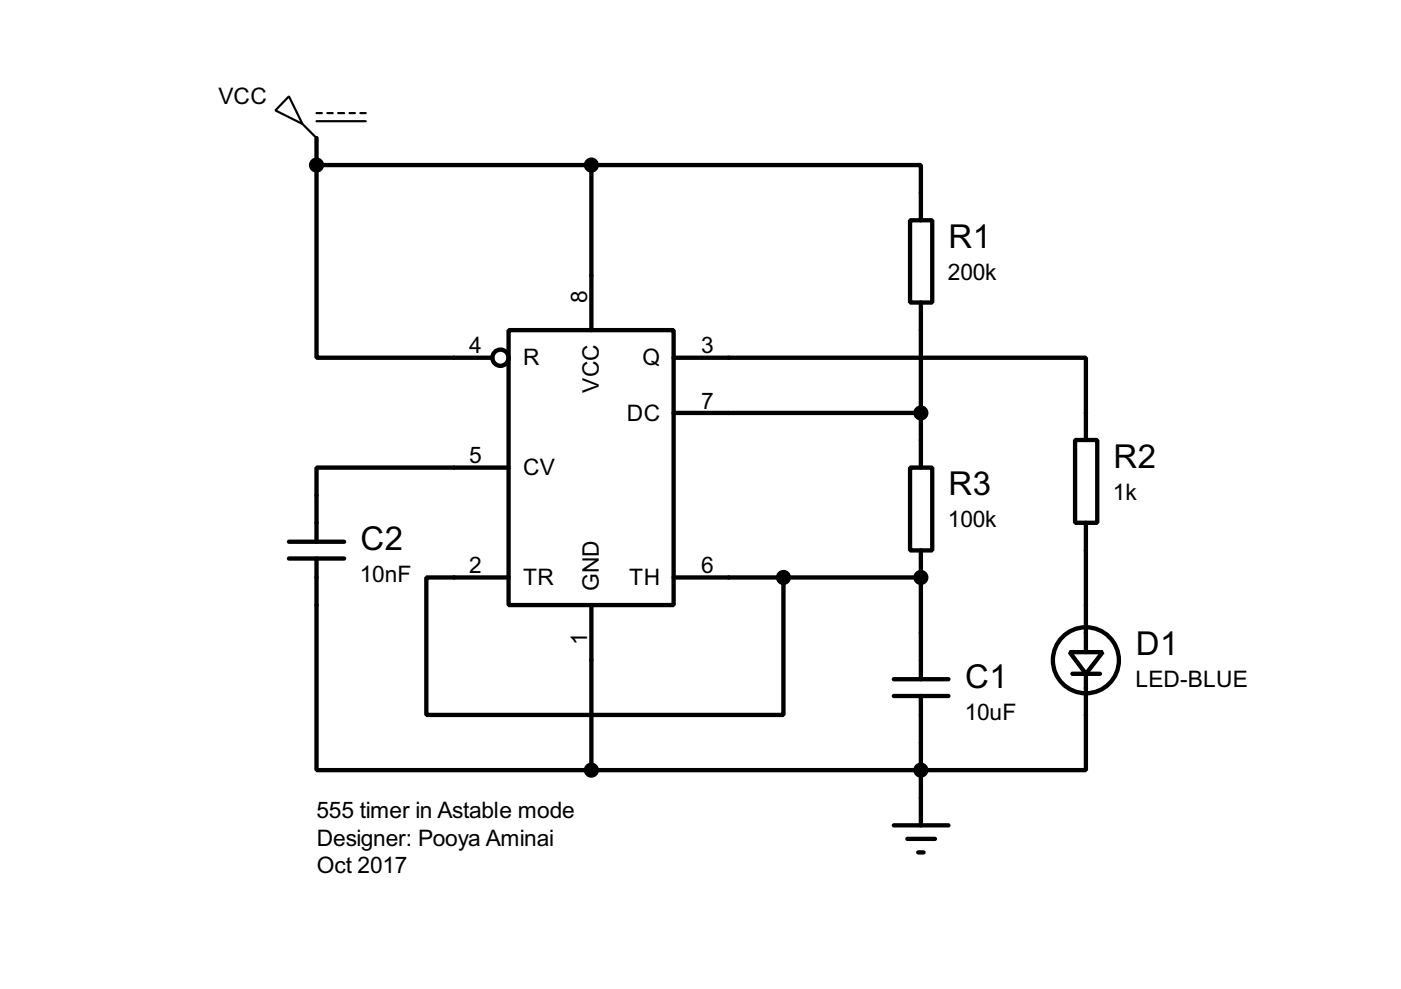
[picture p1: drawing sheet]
<svg xmlns="http://www.w3.org/2000/svg" width="129mm" height="91mm" viewBox="0 0 129 91" stroke-linecap="round" stroke-linejoin="round" font-family="sans-serif">
<g fill="none" stroke="#000" stroke-width=".4">
<path d="M29.3 15.3v17.8h16.2M29.3 12.8v2.5M29.3 15.3h25.4M54.7 15.3h30.4v5.1M54.7 15.3v15.2M47 30.5h15.3v25.4h-15.3zM62.3 33.1h38.1v7.6M62.3 38.2h22.8M84.1 20.4h2.1v7.6h-2.1zM85.1 28v15.2M26.7 50.1h5.1M26.7 51.6h5.1"/>
<path d="M29.3 51.6v19.6h25.4M47 43.2h-17.7v6.9M47 53.4h-7.6v12.7h33v-12.7M54.7 55.9v15.3M62.3 53.4h22.8M84.1 43.2h2.1v7.7h-2.1zM85.1 50.9v11.9M99.4 40.7h2v7.6h-2zM100.4 48.3v12M82.6 76.3h5.1M82.6 62.8h5.1M82.6 64.3h5.1"/>
<path d="M83.9 77.5h2.5M84.9 78.8h.5M85.1 64.3v12M98.9 60.3h3l-1.5 2zM99.1 62.3h2.6M100.4 62.3v8.9h-45.7"/>
<circle cx="46.2" cy="33.1" r=".75"/>
<circle cx="100.3" cy="61" r="3.1"/>
</g>
<circle cx="85.1" cy="53.4" r=".2" fill="#000"/>
<path d="M26.7 8.9l1.3 2.6-2.5-1.3zM28 11.5l1.3 1.3M29.3 10.5h.5M29.3 11.2h4.5M30.3 10.5h.5M31.3 10.5h.5M32.3 10.5h.5M33.3 10.5h.5" fill="none" stroke="#000" stroke-width=".2"/>
<g fill="#000" stroke="#000" stroke-width=".4">
<circle cx="29.2" cy="15.3" r=".5"/>
<circle cx="54.6" cy="15.3" r=".5"/>
<circle cx="85.1" cy="38.2" r=".5"/>
<circle cx="72.4" cy="53.4" r=".5"/>
<circle cx="85.1" cy="53.4" r=".5"/>
<circle cx="54.6" cy="71.2" r=".5"/>
<circle cx="85.1" cy="71.2" r=".5"/>
</g>
<g font-size="3.4">
<text x="87.7" y="22.9">R1</text>
<text x="87.7" y="45.8">R3</text>
<text x="102.9" y="43.2">R2</text>
<text x="33.3" y="50.9">C2</text>
<text x="89.2" y="63.6">C1</text>
<text x="105" y="60.5">D1</text>
</g>
<g font-size="2.4">
<text x="20.2" y="9.6">VCC</text>
<text x="54.3" y="28" transform="rotate(-90 54.3 28)">8</text>
<text x="87.6" y="25.9">200k</text>
<text x="43.4" y="32.6">4</text>
<text x="48.3" y="33.8">R</text>
<text x="59.4" y="33.8">Q</text>
<text x="64.8" y="32.6">3</text>
<text x="55.4" y="36.3" transform="rotate(-90 55.4 36.3)">VCC</text>
<text x="57.9" y="38.9">DC</text>
<text x="64.8" y="37.7">7</text>
<text x="43.4" y="42.8">5</text>
<text x="48.3" y="43.9">CV</text>
<text x="102.9" y="46.2">1k</text>
<text x="33.3" y="53.8">10nF</text>
<text x="43.4" y="53">2</text>
<text x="64.8" y="53">6</text>
<text x="87.6" y="48.7">100k</text>
<text x="48.3" y="54.1">TR</text>
<text x="54.2" y="59.6" transform="rotate(-90 54.2 59.6)">1</text>
<text x="55.4" y="54.6" transform="rotate(-90 55.4 54.6)">GND</text>
<text x="58.1" y="54.1">TH</text>
<text x="104.9" y="63.5">LED-BLUE</text>
<text x="89.2" y="66.5">10uF</text>
<text x="29.3" y="75.6">555 timer in Astable mode</text>
<text x="29.3" y="78.2">Designer: Pooya Aminai</text>
<text x="29.3" y="80.7">Oct 2017</text>
</g>
</svg>
